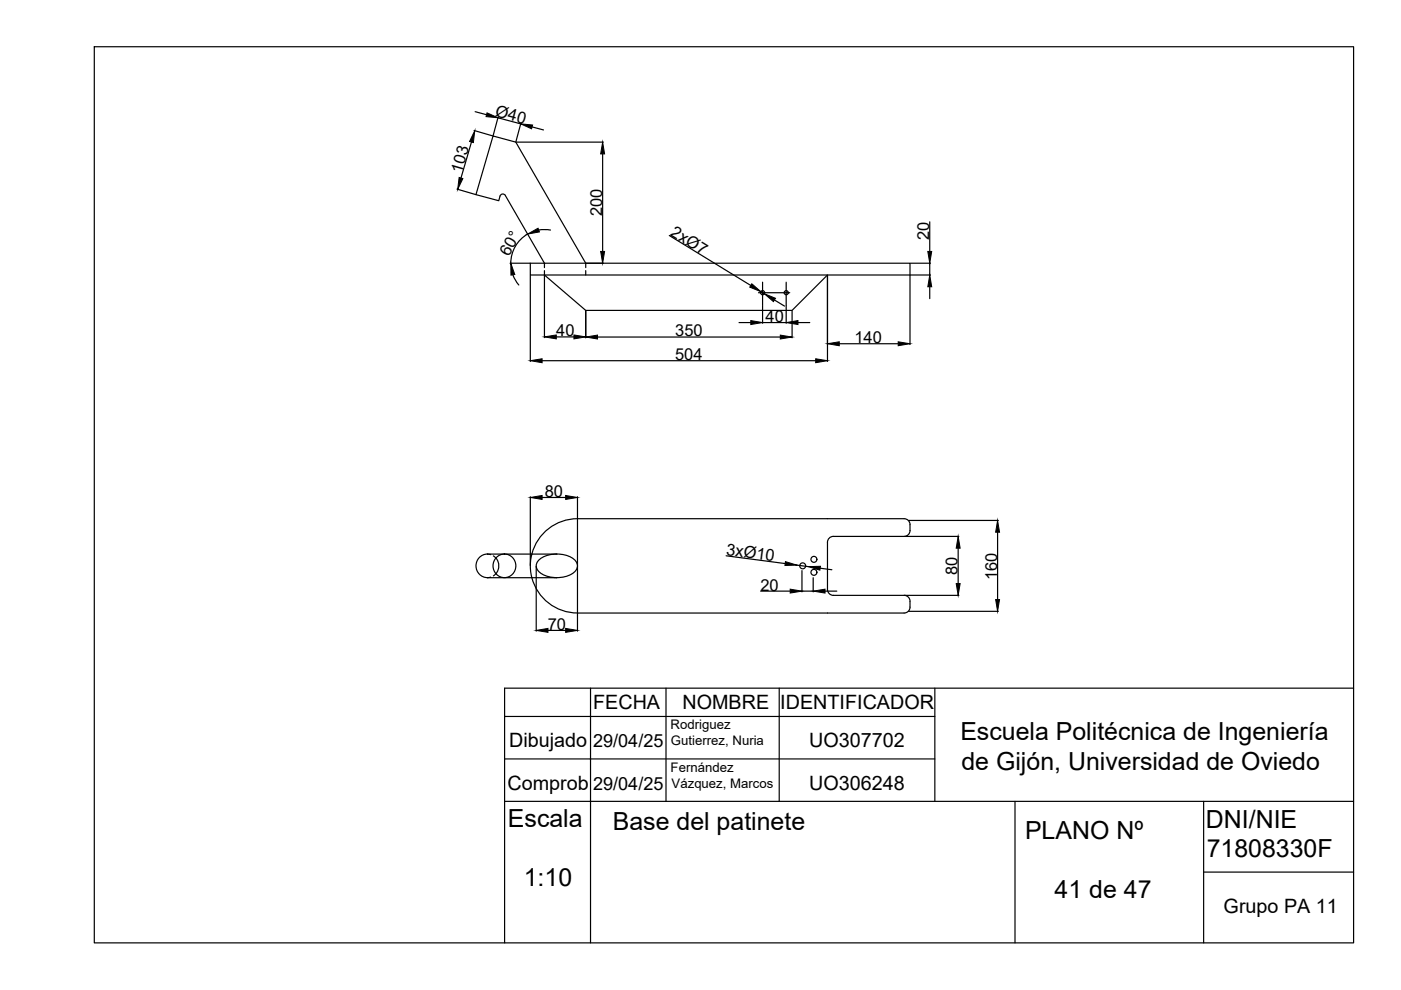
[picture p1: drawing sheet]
<svg xmlns="http://www.w3.org/2000/svg" width="297mm" height="210mm" viewBox="0 0 297 210" stroke-linecap="round" stroke-linejoin="round" font-family="sans-serif">
<!-- layer: 0 -->
<g fill="none" stroke="#000" stroke-width=".25">
<path d="M20 9.9h267v190h-267zM112.4 55.8h80.5v2.5h-80.5zM112.4 58.4v18.2M115.4 58.3l8.8 7.5h43.7l7.5-7.5M115.4 58.4v13.2M141.9 49.9l17.3 10.6M175.4 58.4v18.2M192.9 58.4v14.6M193 55.8h4.3M193 58.3h4.3M197.1 47v6.3M197.1 55.8v2.5"/>
<path d="M114.9 76.5h58M117.9 71.4h3.8M124.2 65.9v5.7M126.7 71.5h38.7M156.7 68.4h2.5M161.3 61.8l.8 .5M161.7 64.8v3.7M161.7 68.4h5M164.2 63.6l2.1 1.3M166.7 64.8v3.7M167.9 65.9v5.7M169.2 68.4h2.5"/>
<path d="M177.9 72.9h12.5M197.1 60.8v2.5M112.4 105.3v14.6M114.9 105.5h5M118.1 117.5a4.6 4.6 0 0 1 4.2 2 2.22 2.22 0 0 1-1.8 2.5l-2.4 .5M122.4 105.3v14.6M153.9 117.8l12.6 1.7M169 119.8l2.4 .3M176.7 113.7a1.25 1.25 0 0 0-1.3 1.3v10a1.25 1.25 0 0 0 1.3 1.2M191.8 113.7h11.5M192.6 110.3h19.1M192.9 111.2v1.3a1.25 1.25 0 0 1-1.2 1.2h-15"/>
<path d="M192.9 111.2a1.25 1.25 0 0 0-1.2-1.2h-69.3a10 10 0 0 0-9.6 7.5M203.1 116.2v7.5M211.5 112.8v14.3M112.8 122.5a10 10 0 0 0 9.6 7.5h69.3a1.25 1.25 0 0 0 1.2-1.3v-1.2a1.23 1.23 0 0 0-1.2-1.3M113.7 120.1v13.7M116.2 133.7h3.7M122.4 120.1v13.7M161.3 125.3h6.2M170 121v4.5M170 125.3h2.4M172.4 122.5v3M173.9 120.5l2.5 .3"/>
<path d="M174.9 125.3h2.5M176.7 126.2h15M191.8 126.2h11.5M192.6 129.6h19.1M107 145.9v54"/>
<circle cx="161.7" cy="62.1" r=".44"/>
<circle cx="166.7" cy="62.1" r=".44"/>
<circle cx="170.2" cy="120" r=".63"/>
<circle cx="172.6" cy="118.6" r=".63"/>
<circle cx="172.6" cy="121.3" r=".63"/>
</g>
<!-- layer: Aristas -->
<g fill="none" stroke="#000" stroke-width=".25">
<path d="M100 30.1l-2.3 7.6M100.5 27.7l4 1.1M100.7 23.7l2.5 .6M105.6 25l4.8 1.3M105.6 24.8l-1 4M109.4 30.1h18.5M110.4 26.1l-1 4M112.8 26.9l2.4 .7M127.8 32.6v20.7M96.9 40.1l3.9 1.1M107.1 41.5l8.3 14.3M107.2 41.4a.63 .63 0 0 0-.7-.3 .63 .63 0 0 0-.5 .5l-.3 1-4.8-1.3 3.6-12.5 4.9 1.3 14.8 25.7"/>
<path d="M108.1 55.8h4.3M108.7 58.3l1.3 2.1M109.8 43h.1M111.9 49.6a7.1 7.1 0 0 0-3.6 6.2M114.2 48.8h2.5M124.3 55.8h3.6M103.3 117.5h14.8a4.6 4.6 0 0 0-4.3 2 2.22 2.22 0 0 0 1.8 2.5l2.5 .5h-14.8M103.3 117.5l.7 .1M103.3 117.5a2.5 2.5 0 0 0-2.4 2.5 2.5 2.5 0 0 0 2.4 2.5M104.6 117.9l.5 .4M105.2 118.3a2.57 2.57 0 0 1 0 3.3M112.8 117.5a10 10 0 0 0 0 5"/>
<path d="M104 122.4l-.7 .1M105.1 121.6l-.5 .5M107 145.9h180M107 151.9h91.2M125.2 145.9v54M141.2 145.9v24M165.2 145.9v24M198.2 145.9v24M107 169.9h180M107 160.9h91.2M215.2 169.9v30M255.2 169.9v30"/>
<path d="M255.2 184.9h31.8"/>
<circle cx="107" cy="119.9" r="2.47"/>
</g>
<!-- layer: 0 -->
<g fill="#000" stroke="#000" stroke-width=".21">
<path d="M196.7 53.3h.8l-.4 2.5zM112.4 76.5l2.5-.4v.8zM115.4 71.4l2.5-.4v.9zM121.7 71l2.5 .4-2.5 .5zM124.2 71.5l2.5-.5v.9zM159.2 68l2.5 .4-2.5 .4zM159.4 60.2l1.9 1.6-2.3-.9zM162.1 62.3l2.3 .9-.4 .7zM165.4 71l2.5 .5-2.5 .4zM166.7 68.4l2.5-.4v.8zM172.9 76.1l2.5 .4-2.5 .4zM175.4 72.9l2.5-.4v.8z"/>
<path d="M190.4 72.5l2.5 .4-2.5 .4zM197.1 58.3l.4 2.5h-.8zM112.4 105.5l2.5-.4v.8zM119.9 105.1l2.5 .4-2.5 .4zM166.5 119.1l2.5 .7-2.6 .1zM203.1 113.7l.5 2.5h-.9zM211.5 110.3l.4 2.5h-.8zM113.7 133.7l2.5-.5v.9zM119.9 133.2l2.5 .5-2.5 .4zM167.5 124.9l2.5 .4-2.5 .4zM171.4 120.1h2.5l-.1 .8zM172.4 125.3l2.5-.4v.8z"/>
<path d="M202.7 123.7h.9l-.5 2.5zM211.1 127.1h.8l-.4 2.5z"/>
</g>
<!-- layer: Aristas -->
<path d="M97.3 37.6l.8 .3-1.1 2.2zM100.7 27.7l-.3 2.5-.8-.2zM103.3 23.9l2.3 1.1-2.6-.3zM110.4 26.3l2.5 .2-.2 .8zM127.8 30.1l.4 2.5h-.9zM108.3 55.8l.8 2.4-.8 .1zM111.9 49.6l2.2-1.2 .3 .8zM127.3 53.3h.9l-.4 2.5z" fill="#000" stroke="#000" stroke-width=".21"/>
<!-- layer: trazos -->
<path d="M115.4 55.8v.9M115.4 57.4v.9M124.2 55.8v.9M124.2 57.4v.9" fill="none" stroke="#000" stroke-width=".25"/>
<!-- layer: simetria -->
<path d="M161.7 59.8v5M166.7 59.8v5M160.8 62.1h6.6" fill="none" stroke="#000" stroke-width=".25"/>
<g font-size="5.3">
<text x="203.6" y="156.9">Escuela Politécnica de Ingeniería</text>
<text x="203.8" y="163.3">de Gijón, Universidad de Oviedo</text>
<text x="107.7" y="175.3">Escala</text>
<text x="129.9" y="176">Base del patinete</text>
<text x="217.3" y="177.9">PLANO Nº</text>
<text x="255.7" y="175.5">DNI/NIE</text>
<text x="255.8" y="181.8">71808330F</text>
<text x="111.1" y="188">1:10</text>
<text x="223.6" y="190.5">41 de 47</text>
</g>
<g font-size="4.2">
<text x="125.8" y="150.4">FECHA</text>
<text x="144.7" y="150.4">NOMBRE</text>
<text x="165.4" y="150.4">IDENTIFICADOR</text>
<text x="107.9" y="158.4">Dibujado</text>
<text x="171.6" y="158.4">UO307702</text>
<text x="107.6" y="167.4">Comprob</text>
<text x="171.6" y="167.4">UO306248</text>
<text x="259.4" y="193.5">Grupo PA 11</text>
</g>
<g font-size="3.8">
<text x="125.7" y="158.4">29/04/25</text>
<text x="125.7" y="167.4">29/04/25</text>
</g>
<g font-size="3.5">
<text x="104.8" y="24.6" transform="rotate(15 104.8 24.6)">Ø40</text>
<text x="97.9" y="36.8" transform="rotate(-74 97.9 36.8)">103</text>
<text x="127.6" y="45.9" transform="rotate(-90 127.6 45.9)">200</text>
<text x="142" y="49.8" transform="rotate(32 142 49.8)">2xØ7</text>
<text x="197" y="50.8" transform="rotate(-90 197 50.8)">20</text>
<text x="107.9" y="54.4" transform="rotate(-60 107.9 54.4)">60°</text>
<text x="117.9" y="71.3">40</text>
<text x="143.2" y="71.3">350</text>
<text x="162.3" y="68.3">40</text>
<text x="143.1" y="76.4">504</text>
<text x="181.2" y="72.8">140</text>
<text x="115.5" y="105.4">80</text>
<text x="153.9" y="117.6" transform="rotate(8 153.9 117.6)">3xØ10</text>
<text x="161.2" y="125.2">20</text>
<text x="203" y="121.9" transform="rotate(-90 203 121.9)">80</text>
<text x="211.4" y="123" transform="rotate(-90 211.4 123)">160</text>
<text x="116.1" y="133.5">70</text>
</g>
<g font-size="2.8">
<text x="142.2" y="154.6">Rodriguez</text>
<text x="142.3" y="158">Gutierrez, Nuria</text>
<text x="142.2" y="163.7">Fernández</text>
<text x="142.4" y="167">Vázquez, Marcos</text>
</g>
</svg>
